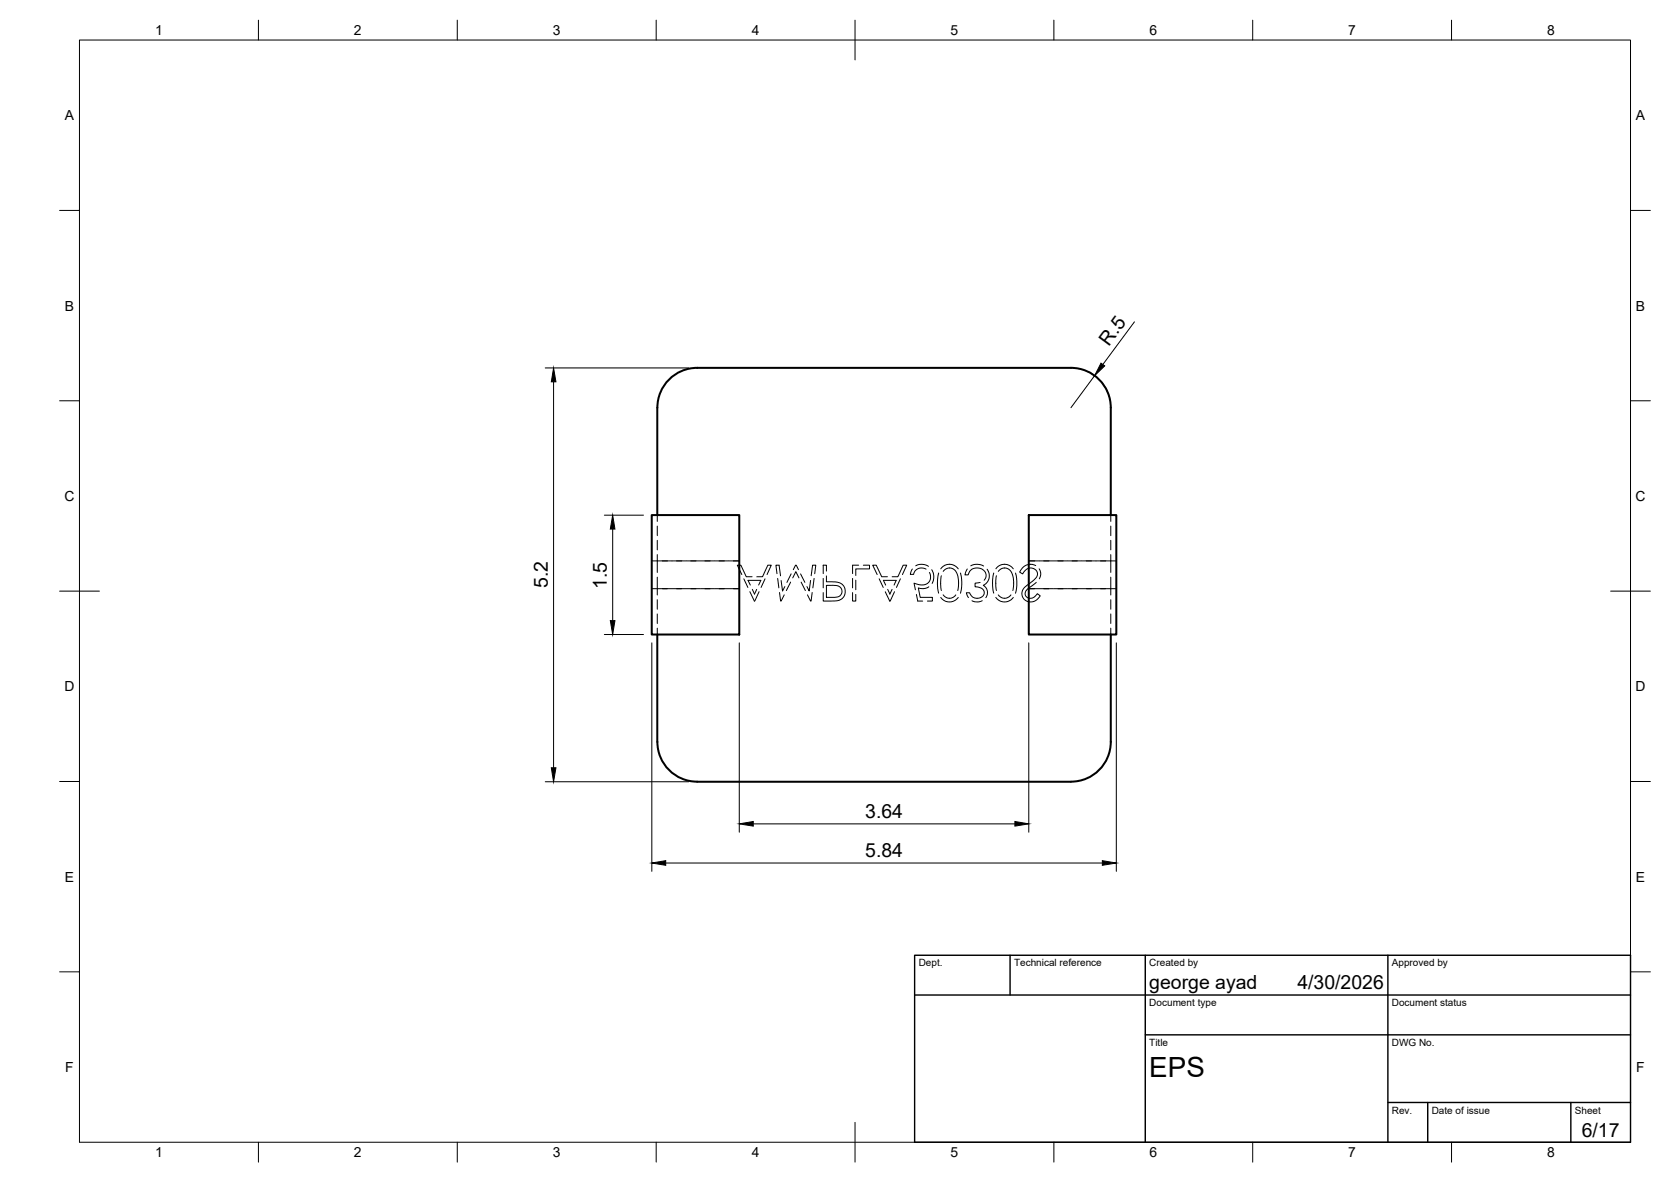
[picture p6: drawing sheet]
<svg xmlns="http://www.w3.org/2000/svg" width="420mm" height="297mm" viewBox="0 0 420 297" stroke-linecap="round" stroke-linejoin="round" font-family="sans-serif">
<!-- layer: Visible -->
<path d="M175.3 92.4h94a10 10 0 0 1 10 10v27M175.3 92.4a10 10 0 0 0-10 10v27M163.9 129.4h22v30.1h-22zM258.7 129.4h22v30.1h-22zM165.3 159.5v26.9a10 10 0 0 0 10 10M279.3 159.5v26.9a10 10 0 0 1-10 10l-94 .1" fill="none" stroke="#000" stroke-width=".51"/>
<!-- layer: Hidden -->
<g fill="none" stroke="#000" stroke-width=".25">
<path d="M165.3 139.4v4.5M165.3 129.4v1.6M165.3 132.2v2.4M165.3 135.8v2.4M279.3 129.4v1.6M279.3 132.2v2.4M279.3 135.8v2.4M279.3 139.4v4.5M163.9 147.9h5M163.9 141h5M165.3 145v4.5M165.3 150.7v2.4"/>
<path d="M165.3 154.3v2.4M165.3 157.9v1.6M169 147.9h3.5M169 141h3.5M172.6 147.9h3.5M172.6 141h3.5M176.2 147.9h3.4M176.2 141h3.4M179.7 147.9h3.5M179.7 141h3.5M183.3 147.9h2.6M183.3 141h2.6"/>
<path d="M186.5 144.4l-1.1-2.4h.9l1.3 2.9h1.5M187 145.5l1 2.1M188.6 148.7l1.1 2.4 1.2-2.4M188.7 147l-.6-1.2h3.2l-.5 1.2M189.2 148.1l.5 1.2 .6-1.2M192.4 145.5l-1 2.1M192.9 144.4l1-2.4h-.8l-1.4 2.9h-1.4M195.4 144.2l-.3-2.2h.8l.4 2.7M195.5 145.4l.3 2.3M196 148.9l.3 2.2 .9-1.6M196.4 145.9l.4 2.6 .5-1.1M198.8 146.3l-1.1 2.1"/>
<path d="M198.9 144.2l-1 2.2M199.3 145.2l.8-1.5 .8 1.5M199.5 143.2l.5-1.2h.2l.6 1.2M201.3 144.2l1.1 2.2M201.4 146.3l1.1 2.1M203.8 145.9l-.3 2.6-.6-1.1M204.2 148.9l-.3 2.2-.9-1.6M204.7 145.4l-.3 2.3M204.9 144.2l.2-2.2h-.8l-.3 2.7M207 145.4v2.3M207.8 144.7v1.5h.6a4.2 4.2 0 0 1 3.5 .7l.4 .7 .2 .7-.1 1-.5 1a3.5 3.5 0 0 1-3.2 .8h-1.7v-2.2M207.8 143.5v-1.5h-.8v2.2"/>
<path d="M207.8 147.1h1.6a1.79 1.79 0 0 1 2.3 1.5 1.63 1.63 0 0 1-2.1 1.5h-1.8zM214.4 148.9v2.2h.8v-1.7M214.4 145.4v2.3M215.2 145.8v2.4M215.9 142h-1.5v2.2M217.1 142h1.5v1h-3.4v1.6M220.6 144.4l-1.2-2.4h.9l1.4 2.9h1.4M221.1 145.5l1 2.1M222.6 148.7l1.1 2.4 1.2-2.4M222.7 147l-.6-1.2h3.2l-.5 1.2M223.2 148.1l.6 1.2 .5-1.2M226.4 145.5l-1 2.1"/>
<path d="M226.9 144.4l1.1-2.4h-.9l-1.3 2.9h-1.5M229.4 143l-.5 1.3h.8l.4-.8 .9-.7h1l.9 .2M230.3 142.2a3.2 3.2 0 0 1 3.1 .1M230.4 149.4l.4 1.7h1.2M233.6 147.5a2.97 2.97 0 0 1-2.7 .3l.5 2.3h3v1h-1.2M233.7 143.9l.2 .5 .1 1a2.46 2.46 0 0 1-3.7 1.3l-.5-.2 .4 1.7M234.3 143.2a3.4 3.4 0 0 1 .1 3.4M236 144l-.3 2.1 .3 3M236.5 142.9l1.1-.8 1.1-.3 1.2 .3 1 .8M236.5 150.1l.9 .8 1 .4 1.4-.2 1.1-1M236.7 144.7l-.2 1.5 .2 2.2M237.2 143.6l.7-.7 1-.2 .9 .3 .7 .8a7.5 7.5 0 0 1 .3 4.6"/>
<path d="M237.2 149.5l.7 .7 .9 .2 .8-.3 .7-.6M241.5 144l.3 2.1-.3 3M243.2 143l-.6 1.5h.8l.6-1.2 .9-.5h1.2l1.1 .4a1.68 1.68 0 0 1 .3 2.6M244.1 142.2a3.4 3.4 0 0 1 3.2 0M244.4 151l1 .3 1.6-.3M246.4 146.4l-1.2 .1v1l1.2 .2a1.37 1.37 0 0 1 1 1.6 1.37 1.37 0 0 1-1.6 1.1l-1.2-.4-.8-1h-.8l.5 1.2M248.2 143.1a2.64 2.64 0 0 1-1 4 2.16 2.16 0 0 1 .7 3.1M249.9 144l-.3 2.5 .3 2.6M250.4 150.1l.8 .8 1.1 .4 1.3-.2 1.2-1M250.4 142.9l1-.8 1.2-.3 1.1 .3 1.1 .8M250.5 144.7l-.1 1.2 .1 2.5M251 143.6l.8-.7 1-.2 .8 .3 .7 .8a7.3 7.3 0 0 1 .4 4.6"/>
<path d="M251 149.5l.8 .7 .8 .2 .9-.3 .7-.6M255.3 144l.4 2-.1 1.7-.3 1.4M258.7 147.9h2.5M258.7 141h2.5M260.4 142.1l-1.3-.3-1.2 .3-.9 .7-.6 1 .7 .4 1-1.1 .9-.4 .9 .2 .8 .7a1.74 1.74 0 0 1-.9 2.3l-.9 .7a3 3 0 0 0-2 2.6 2.36 2.36 0 0 0 2 2.1 2.36 2.36 0 0 0 2.6-1.4l.1-.2-.8-.5-.9 .9-.9 .3-.8-.3-.4-.6v-.7l.4-.6 2.4-1.8M261.3 142.9v.1a2.29 2.29 0 0 1 0 2.5M261.3 147.9h3.5M261.3 141h3.5M264.9 147.9h3.5M264.9 141h3.5M268.5 147.9h3.5M268.5 141h3.5"/>
<path d="M272.1 147.9h3.4M272.1 141h3.4M275.6 147.9h5.1M275.6 141h5.1M279.3 145v4.5M279.3 150.7v2.4M279.3 154.3v2.4M279.3 157.9v1.6"/>
</g>
<!-- layer: BORDER -->
<g fill="none" stroke="#000" stroke-width=".25">
<path d="M20 10.1h390v276.9h-390zM65 5.1v5M115 5.1v5M165 5.1v5M215 5.1v10M265 5.1v5M315 5.1v5M365 5.1v5M15 52.9h5M410 52.9h5M15 100.7h5M410 100.7h5"/>
<path d="M15 148.6h10M405 148.6h10M15 196.4h5M410 196.4h5M15 244.2h5M410 244.2h5M65 287v5M115 287v5M165 287v5M215 282.1v9.9M265 287v5M315 287v5"/>
<path d="M365 287v5"/>
</g>
<!-- layer: TITLEBLOCK -->
<path d="M230 240.1h180v46.9h-180zM230 250h180M254 240.1v9.9M288 240.1v46.9M349 240.1v46.9M288 260.1h122M349 277.1h61M359 277.1v9.9M395 277.1v9.9" fill="none" stroke="#000" stroke-width=".36"/>
<!-- layer: FD_Dimensions -->
<g fill="none" stroke="#000" stroke-width=".25">
<path d="M137.1 92.5h36.1M139.2 96v96.9M273.4 93.3a10 10 0 0 1 5.7 7.1M275.2 94.4l-5.9 8.1M285.2 80.9l-7.9 10.7M152 129.5h9.8M154.1 133v23M152 159.5h9.8M163.9 161.6v57.4M185.9 161.6v47.5M258.7 161.6v47.5M280.7 161.6v57.4"/>
<path d="M137.1 196.5h36.1M167.4 216.9h109.8M189.4 207h65.8"/>
</g>
<path d="M139.2 92.5l.6 3.5h-1.2zM276.8 91.3l1 .7-2.6 2.4zM154.1 129.5l.5 3.5h-1.1zM153.5 156h1.1l-.5 3.5zM138.6 192.9h1.2l-.6 3.6zM163.9 216.9l3.5-.6v1.2zM185.9 207l3.5-.6v1.2zM255.2 206.4l3.5 .6-3.5 .6zM277.2 216.3l3.5 .6-3.5 .6z" fill="#000" stroke="#000" stroke-width=".25"/>
<text font-size="7" x="289" y="270.6">EPS</text>
<g font-size="4.9">
<text x="278.8" y="87.1" transform="rotate(-54 278.8 87.1)">R.5</text>
<text x="137.7" y="147.8" transform="rotate(-90 137.7 147.8)">5.2</text>
<text x="152.6" y="148" transform="rotate(-90 152.6 148)">1.5</text>
<text x="217.6" y="205.6">3.64</text>
<text x="217.6" y="215.4">5.84</text>
<text x="289" y="248.5">george ayad</text>
<text x="326.2" y="248.5">4/30/2026</text>
<text x="397.7" y="285.7">6/17</text>
</g>
<g font-size="3.5">
<text x="39" y="8.8">1</text>
<text x="89" y="8.8">2</text>
<text x="139" y="8.8">3</text>
<text x="189" y="8.8">4</text>
<text x="239" y="8.8">5</text>
<text x="289" y="8.8">6</text>
<text x="339" y="8.8">7</text>
<text x="389" y="8.8">8</text>
<text x="16.3" y="30.2">A</text>
<text x="411.3" y="30.2">A</text>
<text x="16.3" y="78">B</text>
<text x="411.3" y="78">B</text>
<text x="16.2" y="125.9">C</text>
<text x="411.2" y="125.9">C</text>
<text x="16.2" y="173.7">D</text>
<text x="411.2" y="173.7">D</text>
<text x="16.3" y="221.6">E</text>
<text x="411.3" y="221.6">E</text>
<text x="16.4" y="269.4">F</text>
<text x="411.4" y="269.4">F</text>
<text x="39" y="290.8">1</text>
<text x="89" y="290.8">2</text>
<text x="139" y="290.8">3</text>
<text x="189" y="290.8">4</text>
<text x="239" y="290.8">5</text>
<text x="289" y="290.8">6</text>
<text x="339" y="290.8">7</text>
<text x="389" y="290.8">8</text>
</g>
<g font-size="2.5">
<text x="231" y="242.9">Dept.</text>
<text x="255" y="242.9">Technical reference</text>
<text x="289" y="242.9">Created by</text>
<text x="350" y="242.9">Approved by</text>
<text x="289" y="252.8">Document type</text>
<text x="350" y="252.8">Document status</text>
<text x="289" y="262.9">Title</text>
<text x="350" y="262.9">DWG No.</text>
<text x="350" y="279.9">Rev.</text>
<text x="360" y="279.9">Date of issue</text>
<text x="396" y="279.9">Sheet</text>
</g>
</svg>
